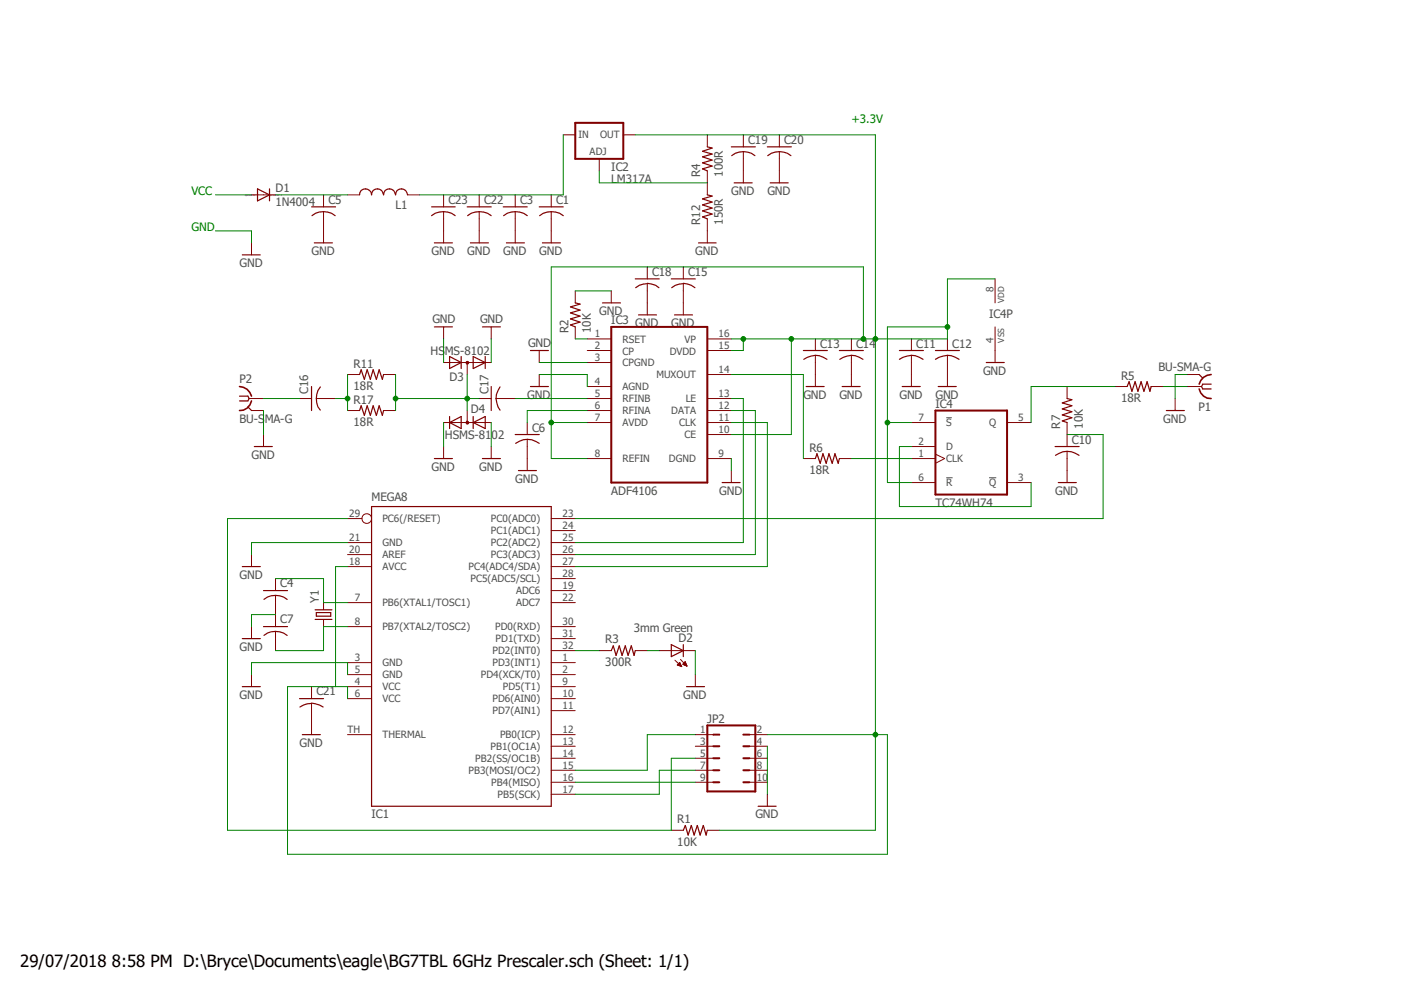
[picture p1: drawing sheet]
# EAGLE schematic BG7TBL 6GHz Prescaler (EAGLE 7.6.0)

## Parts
C1  C-US025-024X044  [C025-024X044]
C3  C-US025-024X044  [C025-024X044]
C4  C-US025-024X044  [C025-024X044]
C5  C-US025-024X044  [C025-024X044]
C6  C-US025-024X044  [C025-024X044]
C7  C-US025-024X044  [C025-024X044]
C10  C-US025-024X044  [C025-024X044]
C11  C-US025-024X044  [C025-024X044]
C12  C-US025-024X044  [C025-024X044]
C13  C-US025-024X044  [C025-024X044]
C14  C-US025-024X044  [C025-024X044]
C15  C-US025-024X044  [C025-024X044]
C16  C-US025-024X044  [C025-024X044]
C17  C-US025-024X044  [C025-024X044]
C18  C-US025-024X044  [C025-024X044]
C19  C-US025-024X044  [C025-024X044]
C20  C-US025-024X044  [C025-024X044]
C21  C-US025-024X044  [C025-024X044]
C22  C-US025-024X044  [C025-024X044]
C23  C-US025-024X044  [C025-024X044]
D1  1N4004  [DO41-10]
D2  3mm Green  TLLG4400  [LED3MM]
D3  HSMS-8102  HSMS-2852  [SOT23]
D4  HSMS-8102  HSMS-2852  [SOT23]
IC1  MEGA8  MEGA8-MI  [MLF32-TH]
IC2  LM317A  LM317MBSTT3  [SOT223]
IC3  ADF4106  ADF4106D  [SO16]
IC4  TC74WH74  [SO08]
JP2  JP5Q  [JP5Q]
L1  L-US0204/5  [0204/5]
P1  BU-SMA-G  [BU-SMA-G]
P2  BU-SMA-G  [BU-SMA-G]
R1  10K  R-US_0204/2V  [0204V]
R2  10K  R-US_0204/2V  [0204V]
R3  300R  R-US_0204/2V  [0204V]
R4  100R  R-US_0204/2V  [0204V]
R5  18R  R-US_0204/2V  [0204V]
R6  18R  R-US_0204/2V  [0204V]
R7  10K  R-US_0204/2V  [0204V]
R11  18R  R-US_0204/2V  [0204V]
R12  150R  R-US_0204/2V  [0204V]
R17  18R  R-US_0204/2V  [0204V]
Y1  CRYSTALHC18U-H  [HC18U-H]

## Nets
GND: C1.2 C3.2 C4.2 C5.2 C6.2 C7.1 C10.2 C11.2 C12.2 C13.2 C14.2 C15.2 C18.2 C19.2 C20.2 C21.2 C22.2 C23.2 D2.K(C) D3.1(A) D3.2(C) D4.1(A) D4.2(C) IC1.3(GND) IC1.5(GND) IC1.21(GND) IC3.3(CPGND) IC3.4(AGND) IC3.9(DGND) IC4.4(VSS) JP2.4 JP2.6 JP2.8 JP2.10 P1.2 P1.3 P1.4 P1.5 P2.2 P2.3 P2.4 P2.5 R2.2 R12.1
N$1: C6.1 IC3.6(RFINA)
N$2: C17.2 IC3.5(RFINB)
N$3: C17.1 D3.3(AC) D4.3(AC) R11.2 R17.2
N$4: IC1.25(PC2(ADC2)) IC3.13(LE)
N$5: IC1.26(PC3(ADC3)) IC3.12(DATA)
N$6: IC1.27(PC4(ADC4/SDA)) IC3.11(CLK)
N$7: C7.2 IC1.8(PB7(XTAL2/TOSC2)) Y1.1
N$8: C16.2 R11.1 R17.1
N$9: C16.1 P2.1
N$10: C4.1 IC1.7(PB6(XTAL1/TOSC1)) Y1.2
N$11: IC1.16(PB4(MISO)) JP2.9
N$12: IC3.1(RSET) R2.1
N$13: C11.1 C13.1 C14.1 C15.1 C18.1 C19.1 C20.1 C21.1 IC1.4(VCC) IC1.6(VCC) IC1.18(AVCC) IC2.4(OUT) IC3.7(AVDD) IC3.8(REFIN) IC3.10(CE) IC3.15(DVDD) IC3.16(VP) IC4.6(!R) IC4.7(!S) IC4.8(VDD) JP2.2 R1.2 R4.2
N$14: IC3.14(MUXOUT) R6.1
N$15: IC4.1(CLK) R6.2
N$16: IC4.2(D) IC4.3(!Q)
N$17: D1.C L1.1
N$18: C10.1 IC1.23(PC0(ADC0)) R7.1
N$19: IC4.5(Q) R5.1 R7.2
N$20: P1.1 R5.2
N$21: IC1.17(PB5(SCK)) JP2.7
N$22: IC1.15(PB3(MOSI/OC2)) JP2.1
N$23: IC1.29(PC6(/RESET)) JP2.5 R1.1
N$24: IC1.32(PD2(INT0)) R3.1
N$25: D2.A R3.2
N$26: C1.1 C3.1 C22.1 C23.1 IC2.3(IN) L1.2
N$27: D1.A
N$28: IC2.1(ADJ) R4.1 R12.2
Unconnected: C5.1 C12.1 IC1.1(PD3(INT1)) IC1.2(PD4(XCK/T0)) IC1.9(PD5(T1)) IC1.10(PD6(AIN0)) IC1.11(PD7(AIN1)) IC1.12(PB0(ICP)) IC1.13(PB1(OC1A)) IC1.14(PB2(SS/OC1B)) IC1.19(ADC6) IC1.20(AREF) IC1.22(ADC7) IC1.24(PC1(ADC1)) IC1.28(PC5(ADC5/SCL)) IC1.30(PD0(RXD)) IC1.31(PD1(TXD)) IC1.TH(THERMAL) IC3.2(CP) JP2.3

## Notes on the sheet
- +3.3V
- VCC
- GND
